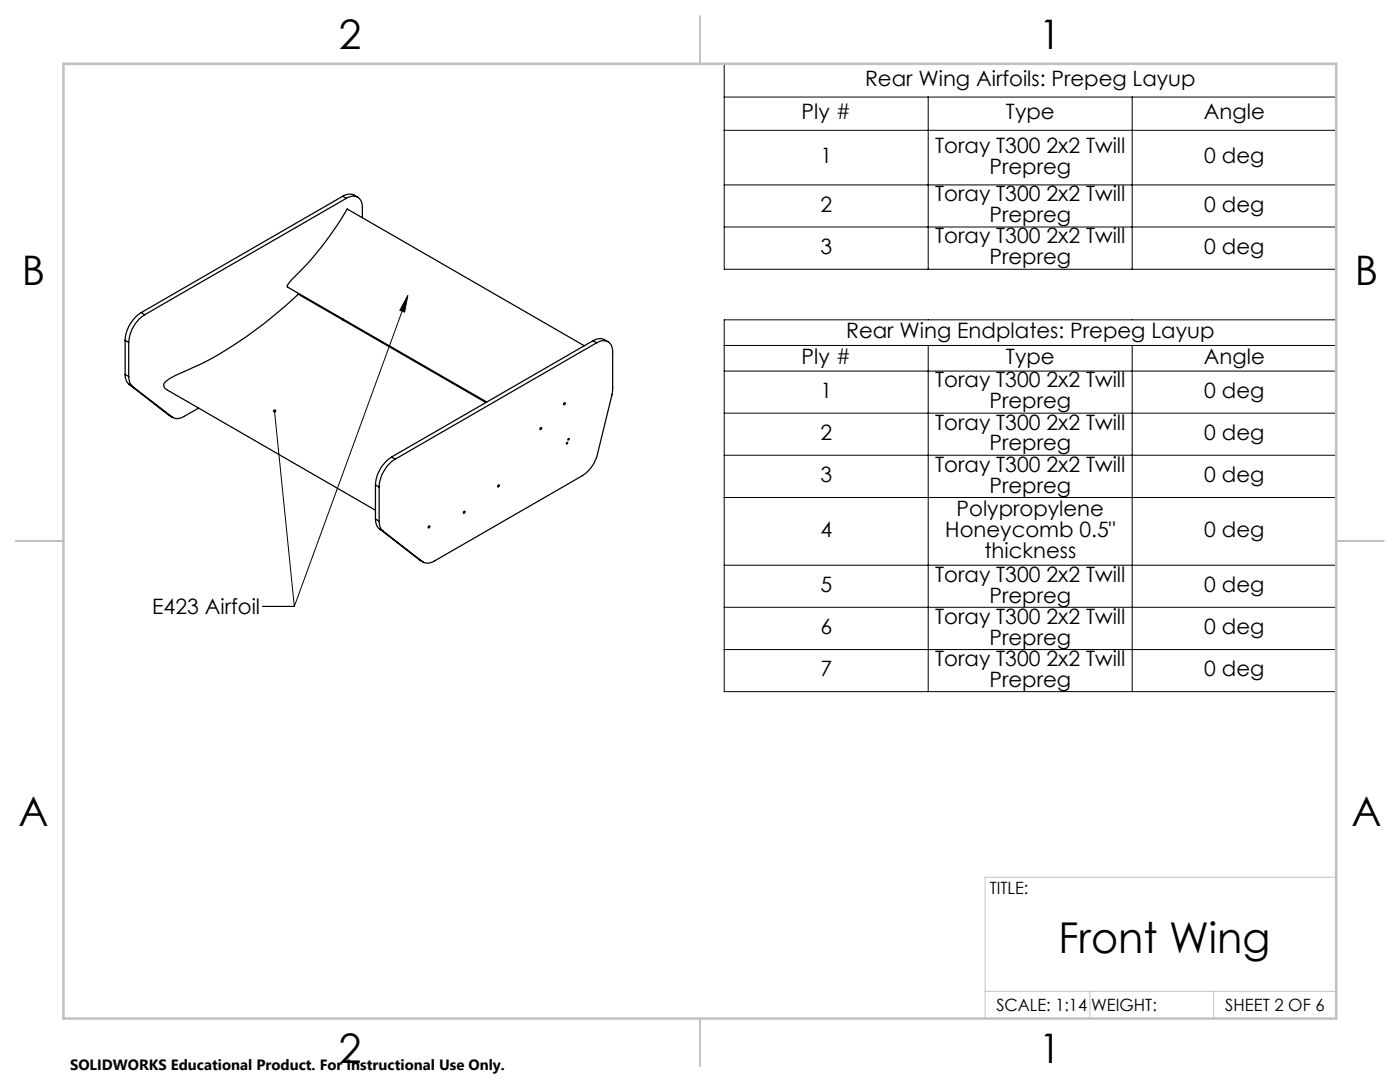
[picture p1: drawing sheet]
<svg xmlns="http://www.w3.org/2000/svg" width="279mm" height="216mm" viewBox="0 0 279 216" stroke-linecap="round" stroke-linejoin="round" font-family="sans-serif">
<g fill="none" stroke="#000" stroke-width=".25">
<path d="M68.4 39.2a2.21 2.21 0 0 1 2.3-.3l.7 .4M68.4 39.2l.7 .4M68.4 39.2l-40.2 23.2M69.1 39.6a1.95 1.95 0 0 1 2.3-.3 1.95 1.95 0 0 1 .9 2.1v2M69.1 39.6l-40.2 23.2M25 74.7a2.64 2.64 0 0 0 .8 2M25 67.9l.7 .4M25 74.7l.7 .4M25 67.9v6.8M25.7 75.1a2.64 2.64 0 0 0 .8 2M25.7 68.3v6.8M25.8 76.7l.7 .4"/>
<path d="M25.8 76.7l7.8 6.1M26.5 77.1l7.8 6.1M28.2 62.4a7.1 7.1 0 0 0-3.2 5.5M28.2 62.4l.7 .4M28.9 62.8a7.2 7.2 0 0 0-3.2 5.5M68.5 63.7l-.1 .2M116.6 69l-47.3-27.3a66.5 66.5 0 0 1-11.4 14.5l-.6 .9 .1 .2 39.8 22.9M118.4 68l.2-.1a2.06 2.06 0 0 1 2-.1l.7 .4M118.4 68l.7 .4M118.4 68l-40.3 23.2M119.1 68.4a1.97 1.97 0 0 1 2.2-.2 1.97 1.97 0 0 1 1 2.1l-.1 8.1-3 12.2a7.2 7.2 0 0 1-3 4.3l-29.5 17a2.19 2.19 0 0 1-2.4 .1l-7.9-6.1M119.1 68.4l-40.2 23.2"/>
<path d="M33.6 82.8l.9 .5M33.6 82.8l.7 .4M39.7 81.4l-2.9 1.7a2.19 2.19 0 0 1-2.5 .1M74.9 96.8l.8 .4M74.9 96.8v6.8M75.7 97.2v6.8M78.1 91.2a7.1 7.1 0 0 0-3.2 5.6M78.1 91.2l.8 .4M78.9 91.6a7.1 7.1 0 0 0-3.2 5.6M97 80.3l-37.5-21.6a81.9 81.9 0 0 1-19.4 13.9l-1.5 .7a24.3 24.3 0 0 0-5.5 2.8 .92 .92 0 0 0-.4 .9 .92 .92 0 0 0 .6 .8l41.6 24M99.4 96.8l.3 .1-.3 .3-.1-.2zM112.6 80.4l.2 .1-.3 .3z"/>
<path d="M74.9 103.6a2.5 2.5 0 0 0 .8 1.9M74.9 103.6l.8 .4M75.7 104a2.44 2.44 0 0 0 .7 1.9M75.7 105.5l.7 .4M75.7 105.5l7.9 6.1M83.6 111.6l.1 .1M83.6 111.6l.9 .5M85.5 105.1l.3-.1-.3 .4zM92.5 102.1h.3l-.2 .3z"/>
<circle cx="107.9" cy="85.6" r=".2"/>
<circle cx="113.2" cy="88.5" r=".16"/>
<circle cx="113.4" cy="87.7" r=".15"/>
</g>
<g fill="none" stroke="#000" stroke-width=".2">
<path d="M144.5 12.7h122.2v41h-122.2zM144.5 19.4h122.2M185.2 19.4v34.3M226 19.4v34.3M144.5 26h122.2M144.5 36.9h122.2M81.4 59l-.6 3.3-1-.4zM81.4 59l-22.7 62M144.5 45.3h122.2M144.5 63.8h122.2v74.2h-122.2zM144.5 68.9h122.2M144.5 74h122.2"/>
<path d="M185.2 68.9v69.1M226 68.9v69.1M54.8 82l3.9 39M144.5 82.4h122.2M144.5 90.8h122.2M144.5 99.3h122.2M144.5 112.8h122.2M52.4 121h6.3M144.5 121.2h122.2M144.5 129.6h122.2"/>
</g>
<path d="M266.7 175h-70.1v28.2M196.6 197.8h70.1M217.5 197.8v5.4M242.2 197.8v5.4" fill="none" stroke="#c0c0c0" stroke-width=".2"/>
<path d="M139.7 3.2v9.5M3.1 107.9h9.6M266.7 107.9h9.5M139.7 203.2v9.6" fill="none" stroke="#c0c0c0" stroke-width=".25"/>
<path d="M12.7 12.7h254v190.5h-254z" fill="none" stroke="#c0c0c0" stroke-width=".5"/>
<path d="M54.5 81.8a.34 .34 0 0 0 .2 .5 .34 .34 0 0 0 .5-.3 .34 .34 0 0 0-.4-.3v.3v-.3zM81.4 59l-.6 3.3-1-.4z" fill="#000"/>
<text font-size="8.5" x="211.2" y="190.2">Front Wing</text>
<g font-size="8.1">
<text x="67.6" y="9.7">2</text>
<text x="207.3" y="9.7">1</text>
<text x="4.4" y="57">B</text>
<text x="270.4" y="57">B</text>
<text x="3.7" y="164.9">A</text>
<text x="269.7" y="164.9">A</text>
<text x="67.6" y="212.2">2</text>
<text x="207.3" y="212.2">1</text>
</g>
<g font-size="4.2">
<text x="172.6" y="17.2">Rear Wing Airfoils: Prepeg Layup</text>
<text x="160" y="23.8">Ply #</text>
<text x="200.8" y="23.8">Type</text>
<text x="240.3" y="23.8">Angle</text>
<text x="163.7" y="32.6">1</text>
<text x="186.6" y="30.5">Toray T300 2x2 Twill</text>
<text x="197.5" y="34.7">Prepreg</text>
<text x="240.3" y="32.6">0 deg</text>
<text x="186.6" y="40.2">Toray T300 2x2 Twill</text>
<text x="163.7" y="42.2">2</text>
<text x="197.5" y="44.3">Prepreg</text>
<text x="240.3" y="42.2">0 deg</text>
<text x="163.7" y="50.6">3</text>
<text x="186.6" y="48.6">Toray T300 2x2 Twill</text>
<text x="197.5" y="52.7">Prepreg</text>
<text x="240.3" y="50.6">0 deg</text>
<text x="168.9" y="67.5">Rear Wing Endplates: Prepeg Layup</text>
<text x="160" y="72.6">Ply #</text>
<text x="186.6" y="77.3">Toray T300 2x2 Twill</text>
<text x="200.8" y="72.6">Type</text>
<text x="240.3" y="72.6">Angle</text>
<text x="163.7" y="79.4">1</text>
<text x="197.5" y="81.5">Prepreg</text>
<text x="240.3" y="79.4">0 deg</text>
<text x="163.7" y="87.8">2</text>
<text x="186.6" y="85.7">Toray T300 2x2 Twill</text>
<text x="197.5" y="89.9">Prepreg</text>
<text x="240.3" y="87.8">0 deg</text>
<text x="186.6" y="94.1">Toray T300 2x2 Twill</text>
<text x="163.7" y="96.2">3</text>
<text x="197.5" y="98.3">Prepreg</text>
<text x="240.3" y="96.2">0 deg</text>
<text x="163.7" y="107.1">4</text>
<text x="188.6" y="107.2">Honeycomb 0.5&quot;</text>
<text x="190.9" y="103">Polypropylene</text>
<text x="240.3" y="107.1">0 deg</text>
<text x="196.5" y="111.3">thickness</text>
<text x="163.7" y="118.1">5</text>
<text x="186.6" y="116.1">Toray T300 2x2 Twill</text>
<text x="240.3" y="118.1">0 deg</text>
<text x="30.4" y="122.6">E423 Airfoil</text>
<text x="186.6" y="124.5">Toray T300 2x2 Twill</text>
<text x="197.5" y="120.2">Prepreg</text>
<text x="163.7" y="126.5">6</text>
<text x="197.5" y="128.6">Prepreg</text>
<text x="240.3" y="126.5">0 deg</text>
<text x="163.7" y="134.9">7</text>
<text x="186.6" y="132.9">Toray T300 2x2 Twill</text>
<text x="197.5" y="137">Prepreg</text>
<text x="240.3" y="134.9">0 deg</text>
</g>
<g font-size="3.4">
<text x="197.6" y="178.4">TITLE:</text>
<text x="198.8" y="201.7">SCALE: 1:14</text>
<text x="217.7" y="201.8">WEIGHT:</text>
<text x="244.5" y="201.7">SHEET 2 OF 6</text>
</g>
<text font-size="3" x="14" y="213.5">SOLIDWORKS Educational Product. For Instructional Use Only.</text>
</svg>
